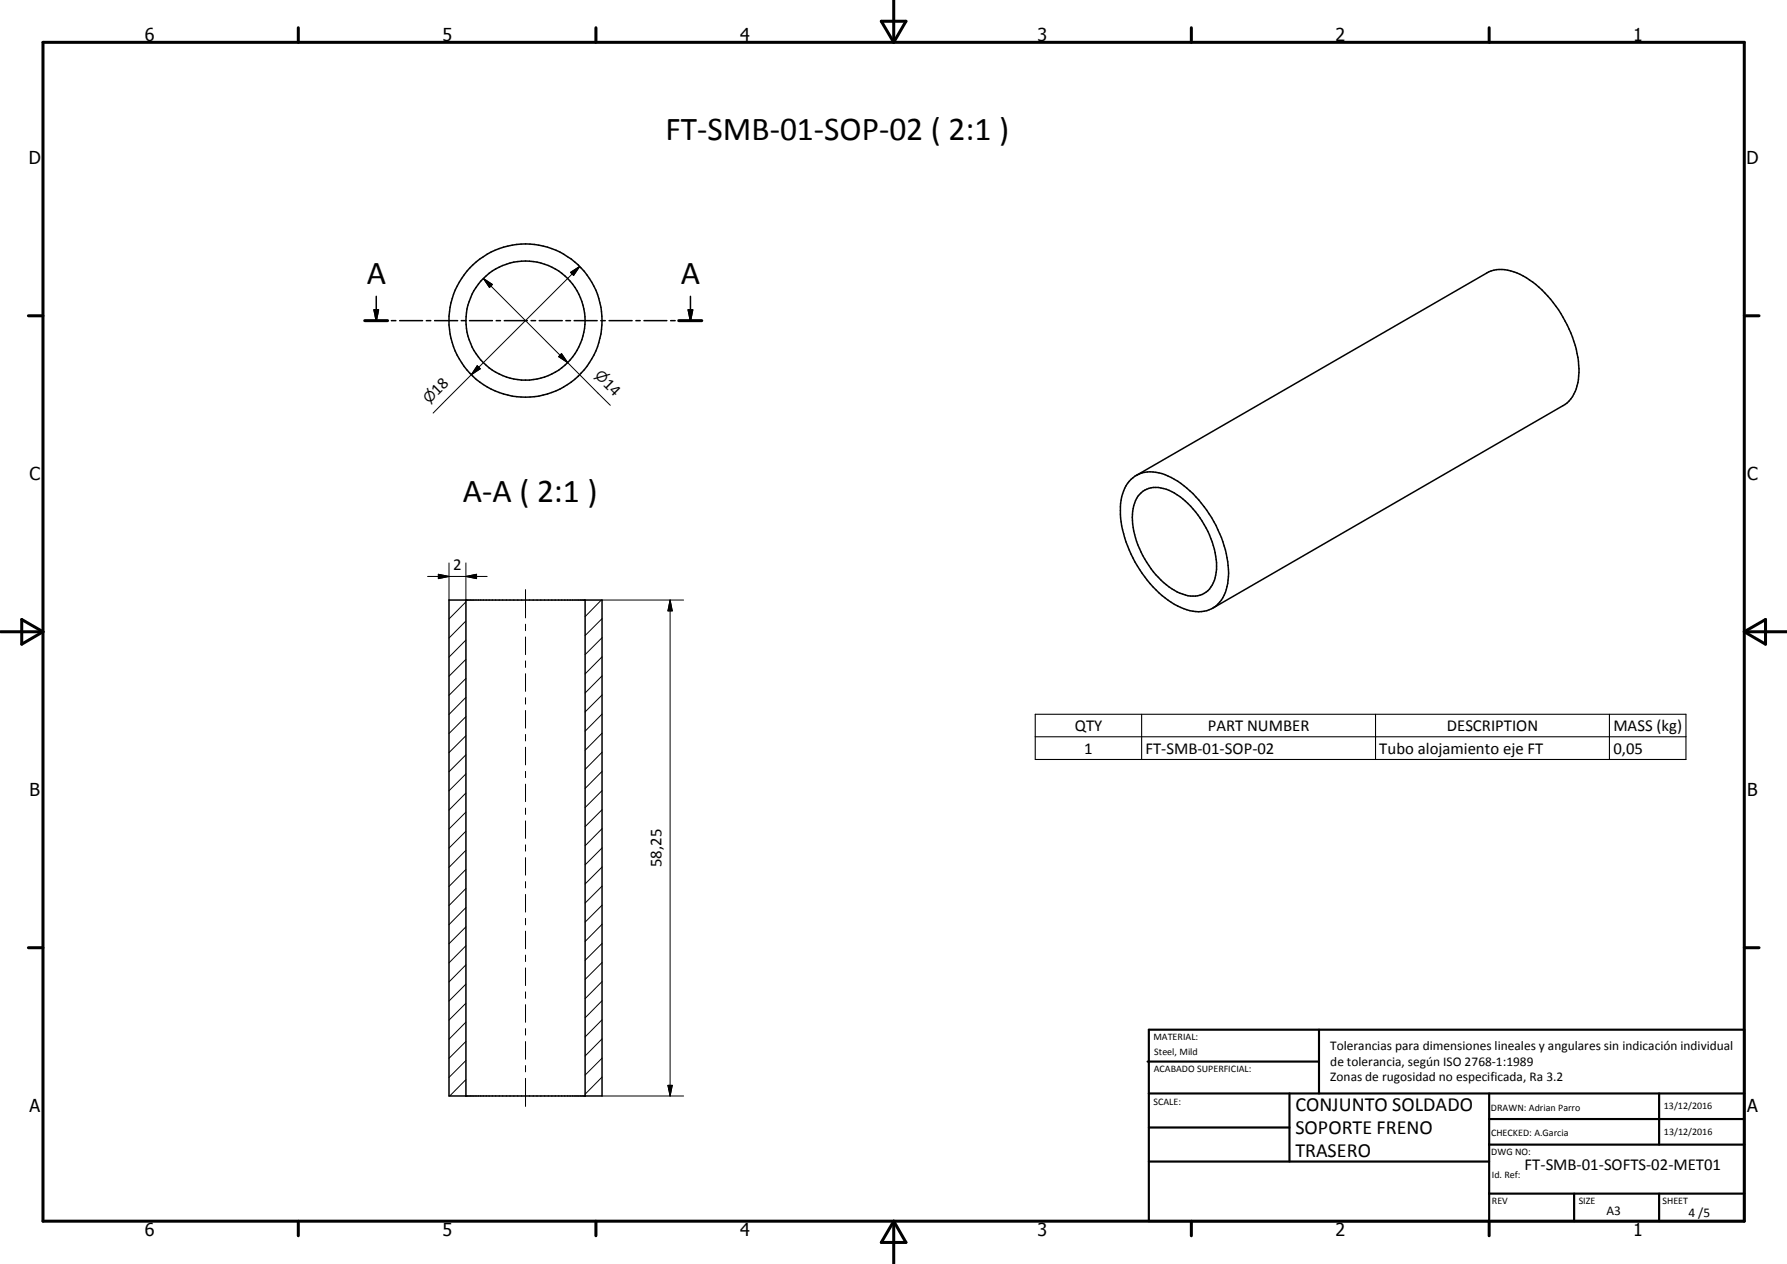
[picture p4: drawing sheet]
<svg xmlns="http://www.w3.org/2000/svg" width="420mm" height="297mm" viewBox="0 0 420 297" stroke-linecap="round" stroke-linejoin="round" font-family="sans-serif">
<g fill="none" stroke="#000" stroke-width=".35">
<path d="M85.8 75.4h5.3M88 72.8h1l-.5 2.6zM88.5 69.6v5.8M92 75.4h1.1M94 75.4h5.3M100.2 75.4h1.1M102.2 75.4h5.4M108.4 75.4h1.1M110.4 75.4h5.4M116.7 75.4h1M118.6 75.4h5.4M124.9 75.4h1"/>
<path d="M126.8 75.4h5.4M133 75.4h1.1M135 75.4h5.4M141.3 75.4h1M143.2 75.4h5.4M149.5 75.4h1M151.4 75.4h5.4M157.7 75.4h1M159.6 75.4h5.4M161.8 72.8h1l-.5 2.6zM162.3 69.6v5.8M265.9 112.6a7.5 7.5 0 0 1 8.7-.7 25.8 25.8 0 0 1 11.7 12.6 20.3 20.3 0 0 1 1.8 14.7 6.8 6.8 0 0 1-9.1 4.1 21.8 21.8 0 0 1-11-9.4 25.6 25.6 0 0 1-4.5-15.6 9.5 9.5 0 0 1 2.4-5.7z"/>
<path d="M267.1 111.8l82.4-47.6a8.6 8.6 0 0 1 8.6 .7 28.1 28.1 0 0 1 13.2 21.8 11 11 0 0 1-2.4 7.5l-1.4 1.1-82.4 47.6M267.9 116.2a5.4 5.4 0 0 1 6.3-1.2 20.2 20.2 0 0 1 10.8 12.4 14 14 0 0 1 .5 9 5.3 5.3 0 0 1-7.4 3.2 18.6 18.6 0 0 1-9.4-9 17.4 17.4 0 0 1-2.1-11.8 6 6 0 0 1 1.3-2.6zM105.6 141h36v116.6h-36zM109.5 141v116.6M137.6 141v116.6"/>
<circle cx="123.6" cy="75.3" r="18"/>
<circle cx="123.6" cy="75.3" r="14"/>
</g>
<g fill="none" stroke="#000" stroke-width=".71">
<path d="M10.1 9.9h400v277.1h-400zM70.1 6.5v3.4M140.1 6.5v3.4M207.2 5h5.8l-2.9 4.9zM210.1 0v9.9M280.1 6.5v3.4M350.1 6.5v3.4M6.7 74.2h3.4M85.8 75.4h5.3M159.6 75.4h5.4M410.1 74.2h3.5M.1 148.5h10"/>
<path d="M5.1 145.6l5 2.9-5 2.9zM410.1 148.5h10M410.1 148.5l5-2.9v5.8zM6.7 222.7h3.4M410.1 222.7h3.5M70.1 287v3.4M140.1 287v3.4M210.1 287v10M210.1 287l2.9 5h-5.8zM280.1 287v3.4M350.1 287v3.4"/>
</g>
<g fill="none" stroke="#000" stroke-width=".51">
<path d="M269.8 249.5h40.3M270.1 242h140v45h-140zM270.1 257h140M303.2 257v16M310.1 242v15M350.1 257v30M390.1 257v12M270.1 265h33.1M270.1 273h80M350.1 269h60M350.1 263h60M350.1 280.5h60"/>
<path d="M370.1 280.5v6.5M390.1 280.5v6.5"/>
</g>
<path d="M243.4 167.9h153v10.6h-153zM243.4 173.1h153M268.4 167.9v10.6M323.4 167.9v10.6M378.4 167.9v10.6" fill="none" stroke="#000" stroke-width=".25"/>
<path d="M88 72.8h1l-.5 2.6zM113.7 65.4l2.1 1.4-.7 .8zM134.1 64l2.2-1.4-1.4 2.1zM161.8 72.8h1l-.5 2.6zM112.2 85.9l.7 .8-2.1 1.4zM132 83.1l1.5 2.1-2.2-1.4zM103.1 135l2.5 .5-2.5 .5zM109.5 135.5l2.5-.5v1zM157.6 141l.5 2.6h-1.1zM157 255.1h1.1l-.5 2.5z" fill="#000"/>
<g fill="none" stroke="#000" stroke-width=".24">
<path d="M113.7 65.4l2.1 1.4-.7 .8zM113.7 65.4l19.8 19.8M134.1 64l2.2-1.4-1.4 2.1zM136.3 62.6l-34.5 34.5M112.2 85.9l.7 .8-2.1 1.4zM132 83.1l1.5 2.1-2.2-1.4zM133.5 85.2l10 10M100.5 135.5h14M103.1 135l2.5 .5-2.5 .5zM105.6 132.3v8.7M109.5 135.5l2.5-.5v1zM109.5 132.3v8.7"/>
<path d="M123.6 138.6v6.6M109.5 159.4l-3.9 4M109.5 154.9l-3.9 4M109.5 150.4l-3.9 4M109.5 145.9l-3.9 4M109.5 141.4l-3.9 4.1M123.6 146.7v1.5M123.6 149.7v4.1M123.6 155.3v1.5M123.6 158.3v4.2M141.4 141l-3.8 3.9M141.6 158.8l-4 4.1"/>
<path d="M141.6 154.3l-4 4.1M141.6 149.9l-4 3.9M141.6 145.4l-4 4M141.6 141h19.1M157.6 141l.5 2.6h-1.1zM157.6 141v116.6M109.5 177.4l-3.9 4M109.5 172.9l-3.9 4M109.5 168.4l-3.9 4M109.5 163.9l-3.9 4M123.6 164v1.5M123.6 167v4.1"/>
<path d="M123.6 172.6v1.5M123.6 175.6v4.1M141.6 163.3l-4 4M141.6 176.8l-4 4M141.6 172.3l-4 4M141.6 167.8l-4 4M109.5 199.8l-3.9 4M109.5 195.3l-3.9 4M109.5 190.8l-3.9 4M109.5 186.4l-3.9 4M109.5 181.9l-3.9 3.9M123.6 181.3v1.5"/>
<path d="M123.6 184.3v4.1M123.6 189.9v1.5M123.6 192.9v4.1M123.6 198.5v1.5M141.6 199.3l-4 3.9M141.6 185.8l-4 4M141.6 194.7l-4 4.1M141.6 190.3l-4 4M141.6 181.3l-4 4M109.5 217.8l-3.9 4M109.5 213.3l-3.9 4M109.5 208.8l-3.9 4"/>
<path d="M109.5 204.3l-3.9 4M123.6 201.5v4.2M123.6 207.2v1.5M123.6 210.2v4.1M123.6 215.8v1.5M123.6 218.8v4.2M141.6 212.7l-4 4M141.6 203.8l-4 3.9M141.6 217.2l-4 4M141.6 208.2l-4 4M109.5 235.8l-3.9 3.9M109.5 231.3l-3.9 3.9"/>
<path d="M109.5 226.7l-3.9 4.1M109.5 222.2l-3.9 4.1M123.6 224.5v1.5M123.6 227.5v4.1M123.6 233.1v1.5M123.6 236.1v4.1M141.6 239.6l-4 4.1M141.6 235.2l-4 4M141.6 230.7l-4 4M141.6 226.2l-4 4M141.6 221.7l-4 4M109.5 253.7l-3.8 3.9"/>
<path d="M109.5 249.2l-3.9 4M109.5 244.7l-3.9 4M109.5 240.2l-3.9 4M123.6 241.7v1.5M123.6 244.8v4.1M123.6 250.4v1.5M123.6 253.4v6.6M141.6 253.1l-4 4M141.6 248.7l-4 3.9M141.6 244.1l-4 4.1M141.6 257.6h19.1M157 255.1h1.1l-.5 2.5z"/>
</g>
<g font-size="7.9">
<text x="156.5" y="32.9">FT-SMB-01-SOP-02 ( 2:1 )</text>
<text x="86.2" y="66.8">A</text>
<text x="160.1" y="66.8">A</text>
<text x="108.8" y="117.9">A-A ( 2:1 )</text>
</g>
<g font-size="4.7">
<text x="304.6" y="261.1">CONJUNTO SOLDADO</text>
<text x="304.6" y="266.5">SOPORTE FRENO</text>
<text x="304.6" y="271.9">TRASERO</text>
</g>
<g font-size="4.2">
<text x="34" y="9.6">6</text>
<text x="104" y="9.6">5</text>
<text x="174" y="9.6">4</text>
<text x="244" y="9.6">3</text>
<text x="314" y="9.6">2</text>
<text x="384" y="9.6">1</text>
<text x="6.8" y="38.7">D</text>
<text x="410.6" y="38.7">D</text>
<text x="7" y="112.9">C</text>
<text x="410.8" y="112.9">C</text>
<text x="7" y="187.1">B</text>
<text x="410.8" y="187.1">B</text>
<text x="7" y="261.4">A</text>
<text x="410.8" y="261.4">A</text>
<text x="34" y="290.4">6</text>
<text x="104" y="290.4">5</text>
<text x="174" y="290.4">4</text>
<text x="244" y="290.4">3</text>
<text x="314" y="290.4">2</text>
<text x="384" y="290.4">1</text>
</g>
<g font-size="3.9">
<text x="102.9" y="93" transform="rotate(-45 102.9 93)">18</text>
<text x="141.7" y="90.4" transform="rotate(45 141.7 90.4)">14</text>
<text x="106.6" y="134">2</text>
<text x="252.7" y="171.8">QTY</text>
<text x="284" y="171.7">PART NUMBER</text>
<text x="340.2" y="171.8">DESCRIPTION</text>
<text x="379.3" y="171.9">MASS (kg)</text>
<text x="254.9" y="177.1">1</text>
<text x="269.3" y="177.1">FT-SMB-01-SOP-02</text>
<text x="324.3" y="177.2">Tubo alojamiento eje FT</text>
<text x="379.3" y="177.1">0,05</text>
<text x="155.5" y="203.8" transform="rotate(-90 155.5 203.8)">58,25</text>
<text x="358.5" y="275">FT-SMB-01-SOFTS-02-MET01</text>
</g>
<g font-size="3.3">
<text x="139.7" y="88.4" transform="rotate(45 139.7 88.4)">⌀</text>
<text x="100.9" y="95" transform="rotate(-45 100.9 95)">⌀</text>
</g>
<g font-size="3.1">
<text x="312.7" y="246.8">Tolerancias para dimensiones lineales y angulares sin indicación individual</text>
<text x="312.7" y="250.4">de tolerancia, según ISO 2768-1:1989</text>
<text x="312.7" y="254">Zonas de rugosidad no especificada, Ra 3.2</text>
<text x="377.7" y="285.6">A3</text>
<text x="397" y="285.9">4 /5</text>
</g>
<g font-size="2.4">
<text x="271.2" y="244.4">MATERIAL:</text>
<text x="271.3" y="252">ACABADO SUPERFICIAL:</text>
<text x="271.4" y="247.9">Steel, Mild</text>
<text x="271.2" y="259.7">SCALE:</text>
<text x="350.6" y="261">DRAWN: Adrian Parro</text>
<text x="391.2" y="260.6">13/12/2016</text>
<text x="350.6" y="267">CHECKED: A.Garcia</text>
<text x="391.2" y="266.7">13/12/2016</text>
<text x="350.6" y="271.4">DWG NO:</text>
<text x="350.8" y="276.9">Id. Ref:</text>
<text x="350.8" y="282.8">REV</text>
<text x="371.2" y="282.9">SIZE</text>
<text x="390.9" y="282.9">SHEET</text>
</g>
</svg>
